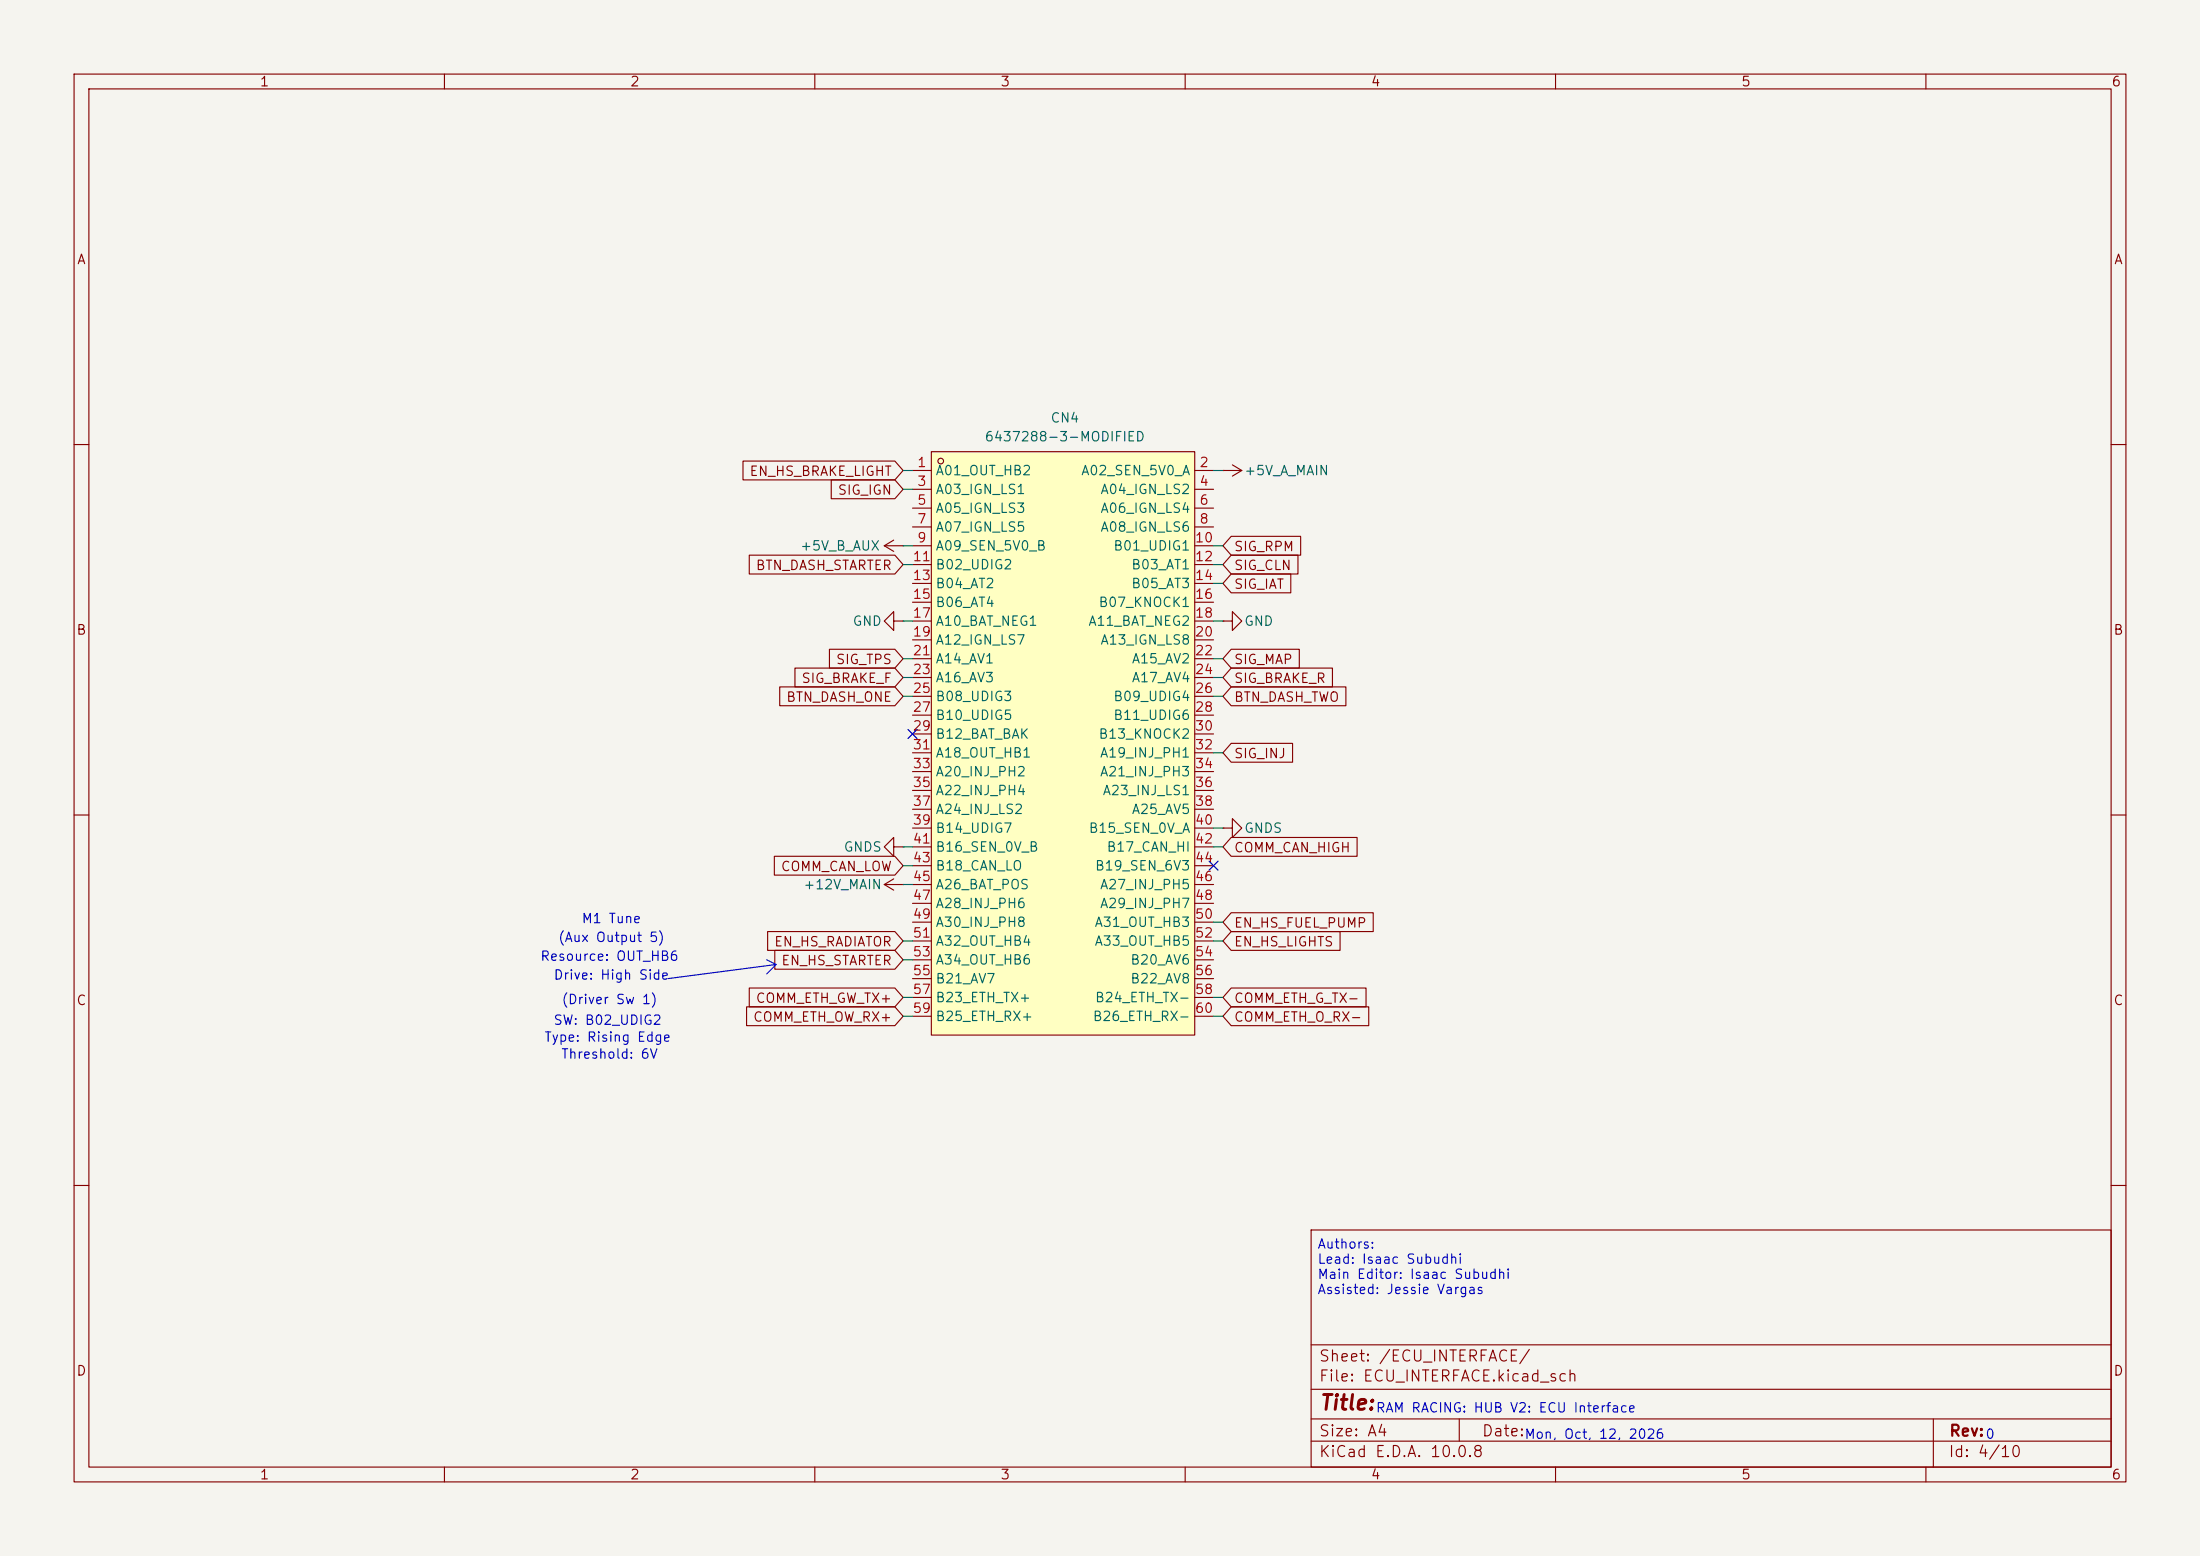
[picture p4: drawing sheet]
(kicad_sch
 (version 20260306)
 (generator "eeschema")
 (generator_version "10.0")
 (paper "A4")
 (lib_symbols
  (symbol "EasyEDA:6437288-3-MODIFIED" (exclude_from_sim no) (in_bom yes) (on_board yes)
   (in_pos_files yes)
   (duplicate_pin_numbers_are_jumpers no)
   (property "Reference" "CN" (at 0 41.91 0) (show_name no) (do_not_autoplace no) (effects (font (size 1.27 1.27))))
   (property "Value" "6437288-3-MODIFIED" (at 0 -41.91 0) (show_name no) (do_not_autoplace no) (effects (font (size 1.27 1.27))))
   (property "Footprint" "EasyEDA:DSUB-60P_SUPERSEAL" (at 0 -44.45 0) (show_name no) (do_not_autoplace no) (hide yes) (effects (font (size 1.27 1.27))))
   (property "Datasheet" "https://www.lcsc.com/datasheet/C591769.pdf" (at 0 -46.99 0) (show_name no) (do_not_autoplace no) (hide yes) (effects (font (size 1.27 1.27))))
   (property "Description" "" (at 0 0 0) (show_name no) (do_not_autoplace no) (hide yes) (effects (font (size 1.27 1.27))))
   (property "Manufacturer" "TE Connectivity(泰科电子)" (at 0 -49.53 0) (show_name no) (do_not_autoplace no) (hide yes) (effects (font (size 1.27 1.27))))
   (property "MPN" "6437288-3" (at 0 -52.07 0) (show_name no) (do_not_autoplace no) (hide yes) (effects (font (size 1.27 1.27))))
   (property "LCSC Part" "C591769" (at 0 -54.61 0) (show_name no) (do_not_autoplace no) (hide yes) (effects (font (size 1.27 1.27))))
   (symbol "6437288-3-MODIFIED_0_1"
    (rectangle (start -17.78 39.37) (end 17.78 -39.37) (stroke (width 0) (type default)) (fill (type background)))
    (circle (center -16.51 38.1) (radius 0.38) (stroke (width 0) (type default)) (fill (type none)))
    (pin unspecified line (at -20.32 36.83 0) (length 2.54) (name "A01_OUT_HB2" (effects (font (size 1.27 1.27)))) (number "1" (effects (font (size 1.27 1.27)))))
    (pin unspecified line (at 20.32 36.83 180) (length 2.54) (name "A02_SEN_5V0_A" (effects (font (size 1.27 1.27)))) (number "2" (effects (font (size 1.27 1.27)))))
    (pin unspecified line (at -20.32 34.29 0) (length 2.54) (name "A03_IGN_LS1" (effects (font (size 1.27 1.27)))) (number "3" (effects (font (size 1.27 1.27)))))
    (pin unspecified line (at 20.32 34.29 180) (length 2.54) (name "A04_IGN_LS2" (effects (font (size 1.27 1.27)))) (number "4" (effects (font (size 1.27 1.27)))))
    (pin unspecified line (at -20.32 31.75 0) (length 2.54) (name "A05_IGN_LS3" (effects (font (size 1.27 1.27)))) (number "5" (effects (font (size 1.27 1.27)))))
    (pin unspecified line (at 20.32 31.75 180) (length 2.54) (name "A06_IGN_LS4" (effects (font (size 1.27 1.27)))) (number "6" (effects (font (size 1.27 1.27)))))
    (pin unspecified line (at -20.32 29.21 0) (length 2.54) (name "A07_IGN_LS5" (effects (font (size 1.27 1.27)))) (number "7" (effects (font (size 1.27 1.27)))))
    (pin unspecified line (at 20.32 29.21 180) (length 2.54) (name "A08_IGN_LS6" (effects (font (size 1.27 1.27)))) (number "8" (effects (font (size 1.27 1.27)))))
    (pin unspecified line (at -20.32 26.67 0) (length 2.54) (name "A09_SEN_5V0_B" (effects (font (size 1.27 1.27)))) (number "9" (effects (font (size 1.27 1.27)))))
    (pin unspecified line (at 20.32 26.67 180) (length 2.54) (name "B01_UDIG1" (effects (font (size 1.27 1.27)))) (number "10" (effects (font (size 1.27 1.27)))))
    (pin unspecified line (at -20.32 24.13 0) (length 2.54) (name "B02_UDIG2" (effects (font (size 1.27 1.27)))) (number "11" (effects (font (size 1.27 1.27)))))
    (pin unspecified line (at 20.32 24.13 180) (length 2.54) (name "B03_AT1" (effects (font (size 1.27 1.27)))) (number "12" (effects (font (size 1.27 1.27)))))
    (pin unspecified line (at -20.32 21.59 0) (length 2.54) (name "B04_AT2" (effects (font (size 1.27 1.27)))) (number "13" (effects (font (size 1.27 1.27)))))
    (pin unspecified line (at 20.32 21.59 180) (length 2.54) (name "B05_AT3" (effects (font (size 1.27 1.27)))) (number "14" (effects (font (size 1.27 1.27)))))
    (pin unspecified line (at -20.32 19.05 0) (length 2.54) (name "B06_AT4" (effects (font (size 1.27 1.27)))) (number "15" (effects (font (size 1.27 1.27)))))
    (pin unspecified line (at 20.32 19.05 180) (length 2.54) (name "B07_KNOCK1" (effects (font (size 1.27 1.27)))) (number "16" (effects (font (size 1.27 1.27)))))
    (pin unspecified line (at -20.32 16.51 0) (length 2.54) (name "A10_BAT_NEG1" (effects (font (size 1.27 1.27)))) (number "17" (effects (font (size 1.27 1.27)))))
    (pin unspecified line (at 20.32 16.51 180) (length 2.54) (name "A11_BAT_NEG2" (effects (font (size 1.27 1.27)))) (number "18" (effects (font (size 1.27 1.27)))))
    (pin unspecified line (at -20.32 13.97 0) (length 2.54) (name "A12_IGN_LS7" (effects (font (size 1.27 1.27)))) (number "19" (effects (font (size 1.27 1.27)))))
    (pin unspecified line (at 20.32 13.97 180) (length 2.54) (name "A13_IGN_LS8" (effects (font (size 1.27 1.27)))) (number "20" (effects (font (size 1.27 1.27)))))
    (pin unspecified line (at -20.32 11.43 0) (length 2.54) (name "A14_AV1" (effects (font (size 1.27 1.27)))) (number "21" (effects (font (size 1.27 1.27)))))
    (pin unspecified line (at 20.32 11.43 180) (length 2.54) (name "A15_AV2" (effects (font (size 1.27 1.27)))) (number "22" (effects (font (size 1.27 1.27)))))
    (pin unspecified line (at -20.32 8.89 0) (length 2.54) (name "A16_AV3" (effects (font (size 1.27 1.27)))) (number "23" (effects (font (size 1.27 1.27)))))
    (pin unspecified line (at 20.32 8.89 180) (length 2.54) (name "A17_AV4" (effects (font (size 1.27 1.27)))) (number "24" (effects (font (size 1.27 1.27)))))
    (pin unspecified line (at -20.32 6.35 0) (length 2.54) (name "B08_UDIG3" (effects (font (size 1.27 1.27)))) (number "25" (effects (font (size 1.27 1.27)))))
    (pin unspecified line (at 20.32 6.35 180) (length 2.54) (name "B09_UDIG4" (effects (font (size 1.27 1.27)))) (number "26" (effects (font (size 1.27 1.27)))))
    (pin unspecified line (at -20.32 3.81 0) (length 2.54) (name "B10_UDIG5" (effects (font (size 1.27 1.27)))) (number "27" (effects (font (size 1.27 1.27)))))
    (pin unspecified line (at 20.32 3.81 180) (length 2.54) (name "B11_UDIG6" (effects (font (size 1.27 1.27)))) (number "28" (effects (font (size 1.27 1.27)))))
    (pin unspecified line (at -20.32 1.27 0) (length 2.54) (name "B12_BAT_BAK" (effects (font (size 1.27 1.27)))) (number "29" (effects (font (size 1.27 1.27)))))
    (pin unspecified line (at 20.32 1.27 180) (length 2.54) (name "B13_KNOCK2" (effects (font (size 1.27 1.27)))) (number "30" (effects (font (size 1.27 1.27)))))
    (pin unspecified line (at -20.32 -1.27 0) (length 2.54) (name "A18_OUT_HB1" (effects (font (size 1.27 1.27)))) (number "31" (effects (font (size 1.27 1.27)))))
    (pin unspecified line (at 20.32 -1.27 180) (length 2.54) (name "A19_INJ_PH1" (effects (font (size 1.27 1.27)))) (number "32" (effects (font (size 1.27 1.27)))))
    (pin unspecified line (at -20.32 -3.81 0) (length 2.54) (name "A20_INJ_PH2" (effects (font (size 1.27 1.27)))) (number "33" (effects (font (size 1.27 1.27)))))
    (pin unspecified line (at 20.32 -3.81 180) (length 2.54) (name "A21_INJ_PH3" (effects (font (size 1.27 1.27)))) (number "34" (effects (font (size 1.27 1.27)))))
    (pin unspecified line (at -20.32 -6.35 0) (length 2.54) (name "A22_INJ_PH4" (effects (font (size 1.27 1.27)))) (number "35" (effects (font (size 1.27 1.27)))))
    (pin unspecified line (at 20.32 -6.35 180) (length 2.54) (name "A23_INJ_LS1" (effects (font (size 1.27 1.27)))) (number "36" (effects (font (size 1.27 1.27)))))
    (pin unspecified line (at -20.32 -8.89 0) (length 2.54) (name "A24_INJ_LS2" (effects (font (size 1.27 1.27)))) (number "37" (effects (font (size 1.27 1.27)))))
    (pin unspecified line (at 20.32 -8.89 180) (length 2.54) (name "A25_AV5" (effects (font (size 1.27 1.27)))) (number "38" (effects (font (size 1.27 1.27)))))
    (pin unspecified line (at -20.32 -11.43 0) (length 2.54) (name "B14_UDIG7" (effects (font (size 1.27 1.27)))) (number "39" (effects (font (size 1.27 1.27)))))
    (pin unspecified line (at 20.32 -11.43 180) (length 2.54) (name "B15_SEN_0V_A" (effects (font (size 1.27 1.27)))) (number "40" (effects (font (size 1.27 1.27)))))
    (pin unspecified line (at -20.32 -13.97 0) (length 2.54) (name "B16_SEN_0V_B" (effects (font (size 1.27 1.27)))) (number "41" (effects (font (size 1.27 1.27)))))
    (pin unspecified line (at 20.32 -13.97 180) (length 2.54) (name "B17_CAN_HI" (effects (font (size 1.27 1.27)))) (number "42" (effects (font (size 1.27 1.27)))))
    (pin unspecified line (at -20.32 -16.51 0) (length 2.54) (name "B18_CAN_LO" (effects (font (size 1.27 1.27)))) (number "43" (effects (font (size 1.27 1.27)))))
    (pin unspecified line (at 20.32 -16.51 180) (length 2.54) (name "B19_SEN_6V3" (effects (font (size 1.27 1.27)))) (number "44" (effects (font (size 1.27 1.27)))))
    (pin unspecified line (at -20.32 -19.05 0) (length 2.54) (name "A26_BAT_POS" (effects (font (size 1.27 1.27)))) (number "45" (effects (font (size 1.27 1.27)))))
    (pin unspecified line (at 20.32 -19.05 180) (length 2.54) (name "A27_INJ_PH5" (effects (font (size 1.27 1.27)))) (number "46" (effects (font (size 1.27 1.27)))))
    (pin unspecified line (at -20.32 -21.59 0) (length 2.54) (name "A28_INJ_PH6" (effects (font (size 1.27 1.27)))) (number "47" (effects (font (size 1.27 1.27)))))
    (pin unspecified line (at 20.32 -21.59 180) (length 2.54) (name "A29_INJ_PH7" (effects (font (size 1.27 1.27)))) (number "48" (effects (font (size 1.27 1.27)))))
    (pin unspecified line (at -20.32 -24.13 0) (length 2.54) (name "A30_INJ_PH8" (effects (font (size 1.27 1.27)))) (number "49" (effects (font (size 1.27 1.27)))))
    (pin unspecified line (at 20.32 -24.13 180) (length 2.54) (name "A31_OUT_HB3" (effects (font (size 1.27 1.27)))) (number "50" (effects (font (size 1.27 1.27)))))
    (pin unspecified line (at -20.32 -26.67 0) (length 2.54) (name "A32_OUT_HB4" (effects (font (size 1.27 1.27)))) (number "51" (effects (font (size 1.27 1.27)))))
    (pin unspecified line (at 20.32 -26.67 180) (length 2.54) (name "A33_OUT_HB5" (effects (font (size 1.27 1.27)))) (number "52" (effects (font (size 1.27 1.27)))))
    (pin unspecified line (at -20.32 -29.21 0) (length 2.54) (name "A34_OUT_HB6" (effects (font (size 1.27 1.27)))) (number "53" (effects (font (size 1.27 1.27)))))
    (pin unspecified line (at 20.32 -29.21 180) (length 2.54) (name "B20_AV6" (effects (font (size 1.27 1.27)))) (number "54" (effects (font (size 1.27 1.27)))))
    (pin unspecified line (at -20.32 -31.75 0) (length 2.54) (name "B21_AV7" (effects (font (size 1.27 1.27)))) (number "55" (effects (font (size 1.27 1.27)))))
    (pin unspecified line (at 20.32 -31.75 180) (length 2.54) (name "B22_AV8" (effects (font (size 1.27 1.27)))) (number "56" (effects (font (size 1.27 1.27)))))
    (pin unspecified line (at -20.32 -34.29 0) (length 2.54) (name "B23_ETH_TX+" (effects (font (size 1.27 1.27)))) (number "57" (effects (font (size 1.27 1.27)))))
    (pin unspecified line (at 20.32 -34.29 180) (length 2.54) (name "B24_ETH_TX-" (effects (font (size 1.27 1.27)))) (number "58" (effects (font (size 1.27 1.27)))))
    (pin unspecified line (at -20.32 -36.83 0) (length 2.54) (name "B25_ETH_RX+" (effects (font (size 1.27 1.27)))) (number "59" (effects (font (size 1.27 1.27)))))
    (pin unspecified line (at 20.32 -36.83 180) (length 2.54) (name "B26_ETH_RX-" (effects (font (size 1.27 1.27)))) (number "60" (effects (font (size 1.27 1.27))))))
   (embedded_fonts no))
  (symbol "power:+12V"
   (power global)
   (pin_numbers (hide yes))
   (pin_names
    (offset 0) (hide yes)) (exclude_from_sim no) (in_bom yes) (on_board yes)
   (in_pos_files yes)
   (duplicate_pin_numbers_are_jumpers no)
   (property "Reference" "#PWR" (at 0 -3.81 0) (show_name no) (do_not_autoplace no) (hide yes) (effects (font (size 1.27 1.27))))
   (property "Value" "+12V" (at 0 3.556 0) (show_name no) (do_not_autoplace no) (effects (font (size 1.27 1.27))))
   (property "Footprint" "" (at 0 0 0) (show_name no) (do_not_autoplace no) (hide yes) (effects (font (size 1.27 1.27))))
   (property "Datasheet" "" (at 0 0 0) (show_name no) (do_not_autoplace no) (hide yes) (effects (font (size 1.27 1.27))))
   (property "Description" "Power symbol creates a global label with name \"+12V\"" (at 0 0 0) (show_name no) (do_not_autoplace no) (hide yes) (effects (font (size 1.27 1.27))))
   (symbol "+12V_0_1"
    (polyline (pts (xy -0.762 1.27) (xy 0 2.54)) (stroke (width 0) (type default)) (fill (type none)))
    (polyline (pts (xy 0 2.54) (xy 0.762 1.27)) (stroke (width 0) (type default)) (fill (type none)))
    (polyline (pts (xy 0 0) (xy 0 2.54)) (stroke (width 0) (type default)) (fill (type none))))
   (symbol "+12V_1_1"
    (pin power_in line (at 0 0 90) (length 0) (name "" (effects (font (size 1.27 1.27)))) (number "1" (effects (font (size 1.27 1.27))))))
   (embedded_fonts no))
  (symbol "power:GND"
   (power global)
   (pin_numbers (hide yes))
   (pin_names
    (offset 0) (hide yes)) (exclude_from_sim no) (in_bom yes) (on_board yes)
   (in_pos_files yes)
   (duplicate_pin_numbers_are_jumpers no)
   (property "Reference" "#PWR" (at 0 -6.35 0) (show_name no) (do_not_autoplace no) (hide yes) (effects (font (size 1.27 1.27))))
   (property "Value" "GND" (at 0 -3.81 0) (show_name no) (do_not_autoplace no) (effects (font (size 1.27 1.27))))
   (property "Footprint" "" (at 0 0 0) (show_name no) (do_not_autoplace no) (hide yes) (effects (font (size 1.27 1.27))))
   (property "Datasheet" "" (at 0 0 0) (show_name no) (do_not_autoplace no) (hide yes) (effects (font (size 1.27 1.27))))
   (property "Description" "Power symbol creates a global label with name \"GND\" , ground" (at 0 0 0) (show_name no) (do_not_autoplace no) (hide yes) (effects (font (size 1.27 1.27))))
   (symbol "GND_0_1"
    (polyline (pts (xy 0 0) (xy 0 -1.27) (xy 1.27 -1.27) (xy 0 -2.54) (xy -1.27 -1.27) (xy 0 -1.27)) (stroke (width 0) (type default)) (fill (type none))))
   (symbol "GND_1_1"
    (pin power_in line (at 0 0 270) (length 0) (name "" (effects (font (size 1.27 1.27)))) (number "1" (effects (font (size 1.27 1.27))))))
   (embedded_fonts no)))
 (text "M1 Tune"
  (exclude_from_sim no)
  (at 82.55 124.206 0)
  (effects (font (size 1.27 1.27))))
 (text "Mon, Oct, 12, 2026\n"
  (exclude_from_sim no)
  (at 205.74 193.802 0)
  (effects (font (size 1.27 1.27)) (justify left)))
 (text "Threshold: 6V"
  (exclude_from_sim no)
  (at 82.296 142.494 0)
  (effects (font (size 1.27 1.27))))
 (text "Drive: High Side"
  (exclude_from_sim no)
  (at 82.55 131.826 0)
  (effects (font (size 1.27 1.27))))
 (text "(Driver Sw 1)\n"
  (exclude_from_sim no)
  (at 82.296 135.128 0)
  (effects (font (size 1.27 1.27))))
 (text "Type: Rising Edge"
  (exclude_from_sim no)
  (at 82.042 140.208 0)
  (effects (font (size 1.27 1.27))))
 (text "SW: B02_UDIG2"
  (exclude_from_sim no)
  (at 82.042 137.922 0)
  (effects (font (size 1.27 1.27))))
 (text "RAM RACING: HUB V2: ECU Interface"
  (exclude_from_sim no)
  (at 185.674 190.246 0)
  (effects (font (size 1.27 1.27)) (justify left)))
 (text "0"
  (exclude_from_sim no)
  (at 267.97 193.802 0)
  (effects (font (size 1.27 1.27)) (justify left)))
 (text "Resource: OUT_HB6\n"
  (exclude_from_sim no)
  (at 82.296 129.286 0)
  (effects (font (size 1.27 1.27))))
 (text "Authors: \nLead: Isaac Subudhi\nMain Editor: Isaac Subudhi\nAssisted: Jessie Vargas"
  (exclude_from_sim no)
  (at 177.8 171.196 0)
  (effects (font (size 1.27 1.27)) (justify left)))
 (text "(Aux Output 5)\n"
  (exclude_from_sim no)
  (at 82.55 126.746 0)
  (effects (font (size 1.27 1.27))))
 (no_connect
  (at 123.19 99.06))
 (no_connect
  (at 163.83 116.84))
 (wire
  (pts (xy 121.92 83.82) (xy 123.19 83.82))
  (stroke (width 0) (type default)))
 (polyline
  (pts (xy 103.505 129.54) (xy 104.775 130.175))
  (stroke (width 0) (type default)))
 (wire
  (pts (xy 163.83 88.9) (xy 165.1 88.9))
  (stroke (width 0) (type default)))
 (wire
  (pts (xy 163.83 114.3) (xy 165.1 114.3))
  (stroke (width 0) (type default)))
 (wire
  (pts (xy 163.83 78.74) (xy 165.1 78.74))
  (stroke (width 0) (type default)))
 (wire
  (pts (xy 121.92 119.38) (xy 123.19 119.38))
  (stroke (width 0) (type default)))
 (wire
  (pts (xy 163.83 76.2) (xy 165.1 76.2))
  (stroke (width 0) (type default)))
 (wire
  (pts (xy 121.92 73.66) (xy 123.19 73.66))
  (stroke (width 0) (type default)))
 (wire
  (pts (xy 165.1 93.98) (xy 163.83 93.98))
  (stroke (width 0) (type default)))
 (wire
  (pts (xy 163.83 127) (xy 165.1 127))
  (stroke (width 0) (type default)))
 (wire
  (pts (xy 121.92 93.98) (xy 123.19 93.98))
  (stroke (width 0) (type default)))
 (polyline
  (pts (xy 90.17 132.08) (xy 104.775 130.175))
  (stroke (width 0) (type default)))
 (wire
  (pts (xy 121.92 137.16) (xy 123.19 137.16))
  (stroke (width 0) (type default)))
 (wire
  (pts (xy 121.92 88.9) (xy 123.19 88.9))
  (stroke (width 0) (type default)))
 (wire
  (pts (xy 163.83 111.76) (xy 165.1 111.76))
  (stroke (width 0) (type default)))
 (wire
  (pts (xy 121.92 66.04) (xy 123.19 66.04))
  (stroke (width 0) (type default)))
 (wire
  (pts (xy 121.92 127) (xy 123.19 127))
  (stroke (width 0) (type default)))
 (wire
  (pts (xy 163.83 63.5) (xy 165.1 63.5))
  (stroke (width 0) (type default)))
 (wire
  (pts (xy 165.1 134.62) (xy 163.83 134.62))
  (stroke (width 0) (type default)))
 (wire
  (pts (xy 121.92 134.62) (xy 123.19 134.62))
  (stroke (width 0) (type default)))
 (wire
  (pts (xy 121.92 91.44) (xy 123.19 91.44))
  (stroke (width 0) (type default)))
 (polyline
  (pts (xy 103.505 131.445) (xy 104.775 130.175))
  (stroke (width 0) (type default)))
 (wire
  (pts (xy 165.1 73.66) (xy 163.83 73.66))
  (stroke (width 0) (type default)))
 (wire
  (pts (xy 163.83 83.82) (xy 165.1 83.82))
  (stroke (width 0) (type default)))
 (wire
  (pts (xy 163.83 91.44) (xy 165.1 91.44))
  (stroke (width 0) (type default)))
 (wire
  (pts (xy 121.92 114.3) (xy 123.19 114.3))
  (stroke (width 0) (type default)))
 (wire
  (pts (xy 163.83 137.16) (xy 165.1 137.16))
  (stroke (width 0) (type default)))
 (wire
  (pts (xy 163.83 124.46) (xy 165.1 124.46))
  (stroke (width 0) (type default)))
 (wire
  (pts (xy 121.92 129.54) (xy 123.19 129.54))
  (stroke (width 0) (type default)))
 (wire
  (pts (xy 121.92 116.84) (xy 123.19 116.84))
  (stroke (width 0) (type default)))
 (wire
  (pts (xy 121.92 63.5) (xy 123.19 63.5))
  (stroke (width 0) (type default)))
 (wire
  (pts (xy 163.83 101.6) (xy 165.1 101.6))
  (stroke (width 0) (type default)))
 (wire
  (pts (xy 121.92 76.2) (xy 123.19 76.2))
  (stroke (width 0) (type default)))
 (global_label "BTN_DASH_ONE"
  (shape input)
  (at 121.92 93.98 180)
  (fields_autoplaced yes)
  (effects (font (size 1.27 1.27)) (justify right))
  (property "Intersheetrefs" "${INTERSHEET_REFS}" (at 105.3501 93.98 0) (hide yes) (show_name no) (do_not_autoplace no) (effects (font (size 1.27 1.27)) (justify right))))
 (global_label "EN_HS_LIGHTS"
  (shape input)
  (at 165.1 127 0)
  (fields_autoplaced yes)
  (effects (font (size 1.27 1.27)) (justify left))
  (property "Intersheetrefs" "${INTERSHEET_REFS}" (at 180.2703 127 0) (hide yes) (show_name no) (do_not_autoplace no) (effects (font (size 1.27 1.27)) (justify left))))
 (global_label "SIG_CLN"
  (shape input)
  (at 165.1 76.2 0)
  (fields_autoplaced yes)
  (effects (font (size 1.27 1.27)) (justify left))
  (property "Intersheetrefs" "${INTERSHEET_REFS}" (at 174.8941 76.2 0) (hide yes) (show_name no) (do_not_autoplace no) (effects (font (size 1.27 1.27)) (justify left))))
 (global_label "COMM_ETH_O_RX-"
  (shape input)
  (at 165.1 137.16 0)
  (fields_autoplaced yes)
  (effects (font (size 1.27 1.27)) (justify left))
  (property "Intersheetrefs" "${INTERSHEET_REFS}" (at 183.9342 137.16 0) (hide yes) (show_name no) (do_not_autoplace no) (effects (font (size 1.27 1.27)) (justify left))))
 (global_label "SIG_RPM"
  (shape input)
  (at 165.1 73.66 0)
  (fields_autoplaced yes)
  (effects (font (size 1.27 1.27)) (justify left))
  (property "Intersheetrefs" "${INTERSHEET_REFS}" (at 175.2676 73.66 0) (hide yes) (show_name no) (do_not_autoplace no) (effects (font (size 1.27 1.27)) (justify left))))
 (global_label "EN_HS_STARTER"
  (shape input)
  (at 121.92 129.54 180)
  (fields_autoplaced yes)
  (effects (font (size 1.27 1.27)) (justify right))
  (property "Intersheetrefs" "${INTERSHEET_REFS}" (at 105.4693 129.54 0) (hide yes) (show_name no) (do_not_autoplace no) (effects (font (size 1.27 1.27)) (justify right))))
 (global_label "COMM_ETH_OW_RX+"
  (shape input)
  (at 121.92 137.16 180)
  (fields_autoplaced yes)
  (effects (font (size 1.27 1.27)) (justify right))
  (property "Intersheetrefs" "${INTERSHEET_REFS}" (at 100.8499 137.16 0) (hide yes) (show_name no) (do_not_autoplace no) (effects (font (size 1.27 1.27)) (justify right))))
 (global_label "SIG_BRAKE_F"
  (shape input)
  (at 121.92 91.44 180)
  (fields_autoplaced yes)
  (effects (font (size 1.27 1.27)) (justify right))
  (property "Intersheetrefs" "${INTERSHEET_REFS}" (at 108.0934 91.44 0) (hide yes) (show_name no) (do_not_autoplace no) (effects (font (size 1.27 1.27)) (justify right))))
 (global_label "SIG_BRAKE_R"
  (shape input)
  (at 165.1 91.44 0)
  (fields_autoplaced yes)
  (effects (font (size 1.27 1.27)) (justify left))
  (property "Intersheetrefs" "${INTERSHEET_REFS}" (at 179.0345 91.44 0) (hide yes) (show_name no) (do_not_autoplace no) (effects (font (size 1.27 1.27)) (justify left))))
 (global_label "SIG_IGN"
  (shape input)
  (at 121.92 66.04 180)
  (fields_autoplaced yes)
  (effects (font (size 1.27 1.27)) (justify right))
  (property "Intersheetrefs" "${INTERSHEET_REFS}" (at 112.4299 66.04 0) (hide yes) (show_name no) (do_not_autoplace no) (effects (font (size 1.27 1.27)) (justify right))))
 (global_label "COMM_CAN_LOW"
  (shape input)
  (at 121.92 116.84 180)
  (fields_autoplaced yes)
  (effects (font (size 1.27 1.27)) (justify right))
  (property "Intersheetrefs" "${INTERSHEET_REFS}" (at 103.7955 116.84 0) (hide yes) (show_name no) (do_not_autoplace no) (effects (font (size 1.27 1.27)) (justify right))))
 (global_label "COMM_ETH_GW_TX+"
  (shape input)
  (at 121.92 134.62 180)
  (fields_autoplaced yes)
  (effects (font (size 1.27 1.27)) (justify right))
  (property "Intersheetrefs" "${INTERSHEET_REFS}" (at 101.0261 134.62 0) (hide yes) (show_name no) (do_not_autoplace no) (effects (font (size 1.27 1.27)) (justify right))))
 (global_label "SIG_TPS"
  (shape input)
  (at 121.92 88.9 180)
  (fields_autoplaced yes)
  (effects (font (size 1.27 1.27)) (justify right))
  (property "Intersheetrefs" "${INTERSHEET_REFS}" (at 112.5018 88.9 0) (hide yes) (show_name no) (do_not_autoplace no) (effects (font (size 1.27 1.27)) (justify right))))
 (global_label "EN_HS_FUEL_PUMP"
  (shape input)
  (at 165.1 124.46 0)
  (fields_autoplaced yes)
  (effects (font (size 1.27 1.27)) (justify left))
  (property "Intersheetrefs" "${INTERSHEET_REFS}" (at 184.3561 124.46 0) (hide yes) (show_name no) (do_not_autoplace no) (effects (font (size 1.27 1.27)) (justify left))))
 (global_label "EN_HS_BRAKE_LIGHT"
  (shape input)
  (at 121.92 63.5 180)
  (fields_autoplaced yes)
  (effects (font (size 1.27 1.27)) (justify right))
  (property "Intersheetrefs" "${INTERSHEET_REFS}" (at 101.2234 63.5 0) (hide yes) (show_name no) (do_not_autoplace no) (effects (font (size 1.27 1.27)) (justify right))))
 (global_label "BTN_DASH_STARTER"
  (shape input)
  (at 121.92 76.2 180)
  (fields_autoplaced yes)
  (effects (font (size 1.27 1.27)) (justify right))
  (property "Intersheetrefs" "${INTERSHEET_REFS}" (at 101.8041 76.2 0) (hide yes) (show_name no) (do_not_autoplace no) (effects (font (size 1.27 1.27)) (justify right))))
 (global_label "SIG_IAT"
  (shape input)
  (at 165.1 78.74 0)
  (fields_autoplaced yes)
  (effects (font (size 1.27 1.27)) (justify left))
  (property "Intersheetrefs" "${INTERSHEET_REFS}" (at 174.0628 78.74 0) (hide yes) (show_name no) (do_not_autoplace no) (effects (font (size 1.27 1.27)) (justify left))))
 (global_label "COMM_CAN_HIGH"
  (shape input)
  (at 165.1 114.3 0)
  (fields_autoplaced yes)
  (effects (font (size 1.27 1.27)) (justify left))
  (property "Intersheetrefs" "${INTERSHEET_REFS}" (at 183.6377 114.3 0) (hide yes) (show_name no) (do_not_autoplace no) (effects (font (size 1.27 1.27)) (justify left))))
 (global_label "COMM_ETH_G_TX-"
  (shape input)
  (at 165.1 134.62 0)
  (fields_autoplaced yes)
  (effects (font (size 1.27 1.27)) (justify left))
  (property "Intersheetrefs" "${INTERSHEET_REFS}" (at 183.7456 134.62 0) (hide yes) (show_name no) (do_not_autoplace no) (effects (font (size 1.27 1.27)) (justify left))))
 (global_label "EN_HS_RADIATOR"
  (shape input)
  (at 121.92 127 180)
  (fields_autoplaced yes)
  (effects (font (size 1.27 1.27)) (justify right))
  (property "Intersheetrefs" "${INTERSHEET_REFS}" (at 104.0498 127 0) (hide yes) (show_name no) (do_not_autoplace no) (effects (font (size 1.27 1.27)) (justify right))))
 (global_label "BTN_DASH_TWO"
  (shape input)
  (at 165.1 93.98 0)
  (fields_autoplaced yes)
  (effects (font (size 1.27 1.27)) (justify left))
  (property "Intersheetrefs" "${INTERSHEET_REFS}" (at 182.1587 93.98 0) (hide yes) (show_name no) (do_not_autoplace no) (effects (font (size 1.27 1.27)) (justify left))))
 (global_label "SIG_MAP"
  (shape input)
  (at 165.1 88.9 0)
  (fields_autoplaced yes)
  (effects (font (size 1.27 1.27)) (justify left))
  (property "Intersheetrefs" "${INTERSHEET_REFS}" (at 175.3581 88.9 0) (hide yes) (show_name no) (do_not_autoplace no) (effects (font (size 1.27 1.27)) (justify left))))
 (global_label "SIG_INJ"
  (shape input)
  (at 165.1 101.6 0)
  (fields_autoplaced yes)
  (effects (font (size 1.27 1.27)) (justify left))
  (property "Intersheetrefs" "${INTERSHEET_REFS}" (at 174.0429 101.6 0) (hide yes) (show_name no) (do_not_autoplace no) (effects (font (size 1.27 1.27)) (justify left))))
 (symbol
  (lib_id "power:GND")
  (at 121.92 114.3 270)
  (unit 1)
  (body_style 1)
  (exclude_from_sim no)
  (in_bom yes)
  (on_board yes)
  (in_pos_files yes)
  (dnp no)
  (property "Reference" "#PWR06" (at 115.57 114.3 0) (hide yes) (show_name no) (do_not_autoplace no) (effects (font (size 1.27 1.27))))
  (property "Value" "GNDS" (at 119.126 114.3 90) (show_name no) (do_not_autoplace no) (effects (font (size 1.27 1.27)) (justify right)))
  (property "Footprint" "EasyEDA:DSUB-60P_SUPERSEAL" (at 121.92 114.3 0) (hide yes) (show_name no) (do_not_autoplace no) (effects (font (size 1.27 1.27))))
  (property "Datasheet" "" (at 121.92 114.3 0) (hide yes) (show_name no) (do_not_autoplace no) (effects (font (size 1.27 1.27))))
  (property "Description" "Power symbol creates a global label with name \"GND\" , ground" (at 121.92 114.3 0) (hide yes) (show_name no) (do_not_autoplace no) (effects (font (size 1.27 1.27))))
  (pin "1"))
 (symbol
  (lib_id "power:+12V")
  (at 121.92 119.38 90)
  (unit 1)
  (body_style 1)
  (exclude_from_sim no)
  (in_bom yes)
  (on_board yes)
  (in_pos_files yes)
  (dnp no)
  (property "Reference" "#PWR07" (at 125.73 119.38 0) (hide yes) (show_name no) (do_not_autoplace no) (effects (font (size 1.27 1.27))))
  (property "Value" "+12V_MAIN" (at 119.126 119.38 90) (show_name no) (do_not_autoplace no) (effects (font (size 1.27 1.27)) (justify left)))
  (property "Footprint" "" (at 121.92 119.38 0) (hide yes) (show_name no) (do_not_autoplace no) (effects (font (size 1.27 1.27))))
  (property "Datasheet" "" (at 121.92 119.38 0) (hide yes) (show_name no) (do_not_autoplace no) (effects (font (size 1.27 1.27))))
  (property "Description" "Power symbol creates a global label with name \"+12V\"" (at 121.92 119.38 0) (hide yes) (show_name no) (do_not_autoplace no) (effects (font (size 1.27 1.27))))
  (pin "1"))
 (symbol
  (lib_id "power:+12V")
  (at 165.1 63.5 270)
  (unit 1)
  (body_style 1)
  (exclude_from_sim no)
  (in_bom yes)
  (on_board yes)
  (in_pos_files yes)
  (dnp no)
  (property "Reference" "#PWR09" (at 161.29 63.5 0) (hide yes) (show_name no) (do_not_autoplace no) (effects (font (size 1.27 1.27))))
  (property "Value" "+5V_A_MAIN" (at 167.894 63.5 90) (show_name no) (do_not_autoplace no) (effects (font (size 1.27 1.27)) (justify left)))
  (property "Footprint" "" (at 165.1 63.5 0) (hide yes) (show_name no) (do_not_autoplace no) (effects (font (size 1.27 1.27))))
  (property "Datasheet" "" (at 165.1 63.5 0) (hide yes) (show_name no) (do_not_autoplace no) (effects (font (size 1.27 1.27))))
  (property "Description" "Power symbol creates a global label with name \"+12V\"" (at 165.1 63.5 0) (hide yes) (show_name no) (do_not_autoplace no) (effects (font (size 1.27 1.27))))
  (pin "1"))
 (symbol
  (lib_id "power:GND")
  (at 165.1 111.76 90)
  (unit 1)
  (body_style 1)
  (exclude_from_sim no)
  (in_bom yes)
  (on_board yes)
  (in_pos_files yes)
  (dnp no)
  (property "Reference" "#PWR011" (at 171.45 111.76 0) (hide yes) (show_name no) (do_not_autoplace no) (effects (font (size 1.27 1.27))))
  (property "Value" "GNDS" (at 167.894 111.76 90) (show_name no) (do_not_autoplace no) (effects (font (size 1.27 1.27)) (justify right)))
  (property "Footprint" "EasyEDA:DSUB-60P_SUPERSEAL" (at 165.1 111.76 0) (hide yes) (show_name no) (do_not_autoplace no) (effects (font (size 1.27 1.27))))
  (property "Datasheet" "" (at 165.1 111.76 0) (hide yes) (show_name no) (do_not_autoplace no) (effects (font (size 1.27 1.27))))
  (property "Description" "Power symbol creates a global label with name \"GND\" , ground" (at 165.1 111.76 0) (hide yes) (show_name no) (do_not_autoplace no) (effects (font (size 1.27 1.27))))
  (pin "1"))
 (symbol
  (lib_id "EasyEDA:6437288-3-MODIFIED")
  (at 143.51 100.33 0)
  (unit 1)
  (body_style 1)
  (exclude_from_sim no)
  (in_bom yes)
  (on_board yes)
  (in_pos_files yes)
  (dnp no)
  (property "Reference" "CN4" (at 143.764 56.388 0) (show_name no) (do_not_autoplace no) (effects (font (size 1.27 1.27))))
  (property "Value" "6437288-3-MODIFIED" (at 143.764 58.928 0) (show_name no) (do_not_autoplace no) (effects (font (size 1.27 1.27))))
  (property "Footprint" "EasyEDA:DSUB-60P_SUPERSEAL" (at 143.51 144.78 0) (hide yes) (show_name no) (do_not_autoplace no) (effects (font (size 1.27 1.27))))
  (property "Datasheet" "https://www.lcsc.com/datasheet/C591769.pdf" (at 143.51 147.32 0) (hide yes) (show_name no) (do_not_autoplace no) (effects (font (size 1.27 1.27))))
  (property "Description" "" (at 143.51 100.33 0) (hide yes) (show_name no) (do_not_autoplace no) (effects (font (size 1.27 1.27))))
  (property "Manufacturer" "TE Connectivity(泰科电子)" (at 143.51 149.86 0) (hide yes) (show_name no) (do_not_autoplace no) (effects (font (size 1.27 1.27))))
  (property "MPN" "6437288-3" (at 143.51 152.4 0) (hide yes) (show_name no) (do_not_autoplace no) (effects (font (size 1.27 1.27))))
  (property "LCSC Part" "C591769" (at 143.51 154.94 0) (hide yes) (show_name no) (do_not_autoplace no) (effects (font (size 1.27 1.27))))
  (pin "55")
  (pin "28")
  (pin "50")
  (pin "60")
  (pin "58")
  (pin "29")
  (pin "31")
  (pin "30")
  (pin "27")
  (pin "20")
  (pin "24")
  (pin "2")
  (pin "51")
  (pin "8")
  (pin "26")
  (pin "32")
  (pin "17")
  (pin "12")
  (pin "33")
  (pin "13")
  (pin "40")
  (pin "43")
  (pin "42")
  (pin "34")
  (pin "38")
  (pin "14")
  (pin "35")
  (pin "36")
  (pin "39")
  (pin "15")
  (pin "37")
  (pin "41")
  (pin "9")
  (pin "10")
  (pin "16")
  (pin "46")
  (pin "11")
  (pin "49")
  (pin "23")
  (pin "45")
  (pin "48")
  (pin "44")
  (pin "47")
  (pin "52")
  (pin "25")
  (pin "54")
  (pin "57")
  (pin "59")
  (pin "1")
  (pin "21")
  (pin "19")
  (pin "18")
  (pin "3")
  (pin "53")
  (pin "56")
  (pin "7")
  (pin "6")
  (pin "5")
  (pin "4")
  (pin "22"))
 (symbol
  (lib_id "power:GND")
  (at 121.92 83.82 270)
  (unit 1)
  (body_style 1)
  (exclude_from_sim no)
  (in_bom yes)
  (on_board yes)
  (in_pos_files yes)
  (dnp no)
  (property "Reference" "#PWR05" (at 115.57 83.82 0) (hide yes) (show_name no) (do_not_autoplace no) (effects (font (size 1.27 1.27))))
  (property "Value" "GND" (at 119.126 83.82 90) (show_name no) (do_not_autoplace no) (effects (font (size 1.27 1.27)) (justify right)))
  (property "Footprint" "EasyEDA:DSUB-60P_SUPERSEAL" (at 121.92 83.82 0) (hide yes) (show_name no) (do_not_autoplace no) (effects (font (size 1.27 1.27))))
  (property "Datasheet" "" (at 121.92 83.82 0) (hide yes) (show_name no) (do_not_autoplace no) (effects (font (size 1.27 1.27))))
  (property "Description" "Power symbol creates a global label with name \"GND\" , ground" (at 121.92 83.82 0) (hide yes) (show_name no) (do_not_autoplace no) (effects (font (size 1.27 1.27))))
  (pin "1"))
 (symbol
  (lib_id "power:GND")
  (at 165.1 83.82 90)
  (unit 1)
  (body_style 1)
  (exclude_from_sim no)
  (in_bom yes)
  (on_board yes)
  (in_pos_files yes)
  (dnp no)
  (property "Reference" "#PWR010" (at 171.45 83.82 0) (hide yes) (show_name no) (do_not_autoplace no) (effects (font (size 1.27 1.27))))
  (property "Value" "GND" (at 167.894 83.82 90) (show_name no) (do_not_autoplace no) (effects (font (size 1.27 1.27)) (justify right)))
  (property "Footprint" "EasyEDA:DSUB-60P_SUPERSEAL" (at 165.1 83.82 0) (hide yes) (show_name no) (do_not_autoplace no) (effects (font (size 1.27 1.27))))
  (property "Datasheet" "" (at 165.1 83.82 0) (hide yes) (show_name no) (do_not_autoplace no) (effects (font (size 1.27 1.27))))
  (property "Description" "Power symbol creates a global label with name \"GND\" , ground" (at 165.1 83.82 0) (hide yes) (show_name no) (do_not_autoplace no) (effects (font (size 1.27 1.27))))
  (pin "1"))
 (symbol
  (lib_id "power:+12V")
  (at 121.92 73.66 90)
  (unit 1)
  (body_style 1)
  (exclude_from_sim no)
  (in_bom yes)
  (on_board yes)
  (in_pos_files yes)
  (dnp no)
  (property "Reference" "#PWR04" (at 125.73 73.66 0) (hide yes) (show_name no) (do_not_autoplace no) (effects (font (size 1.27 1.27))))
  (property "Value" "+5V_B_AUX" (at 118.872 73.66 90) (show_name no) (do_not_autoplace no) (effects (font (size 1.27 1.27)) (justify left)))
  (property "Footprint" "" (at 121.92 73.66 0) (hide yes) (show_name no) (do_not_autoplace no) (effects (font (size 1.27 1.27))))
  (property "Datasheet" "" (at 121.92 73.66 0) (hide yes) (show_name no) (do_not_autoplace no) (effects (font (size 1.27 1.27))))
  (property "Description" "Power symbol creates a global label with name \"+12V\"" (at 121.92 73.66 0) (hide yes) (show_name no) (do_not_autoplace no) (effects (font (size 1.27 1.27))))
  (pin "1")))
